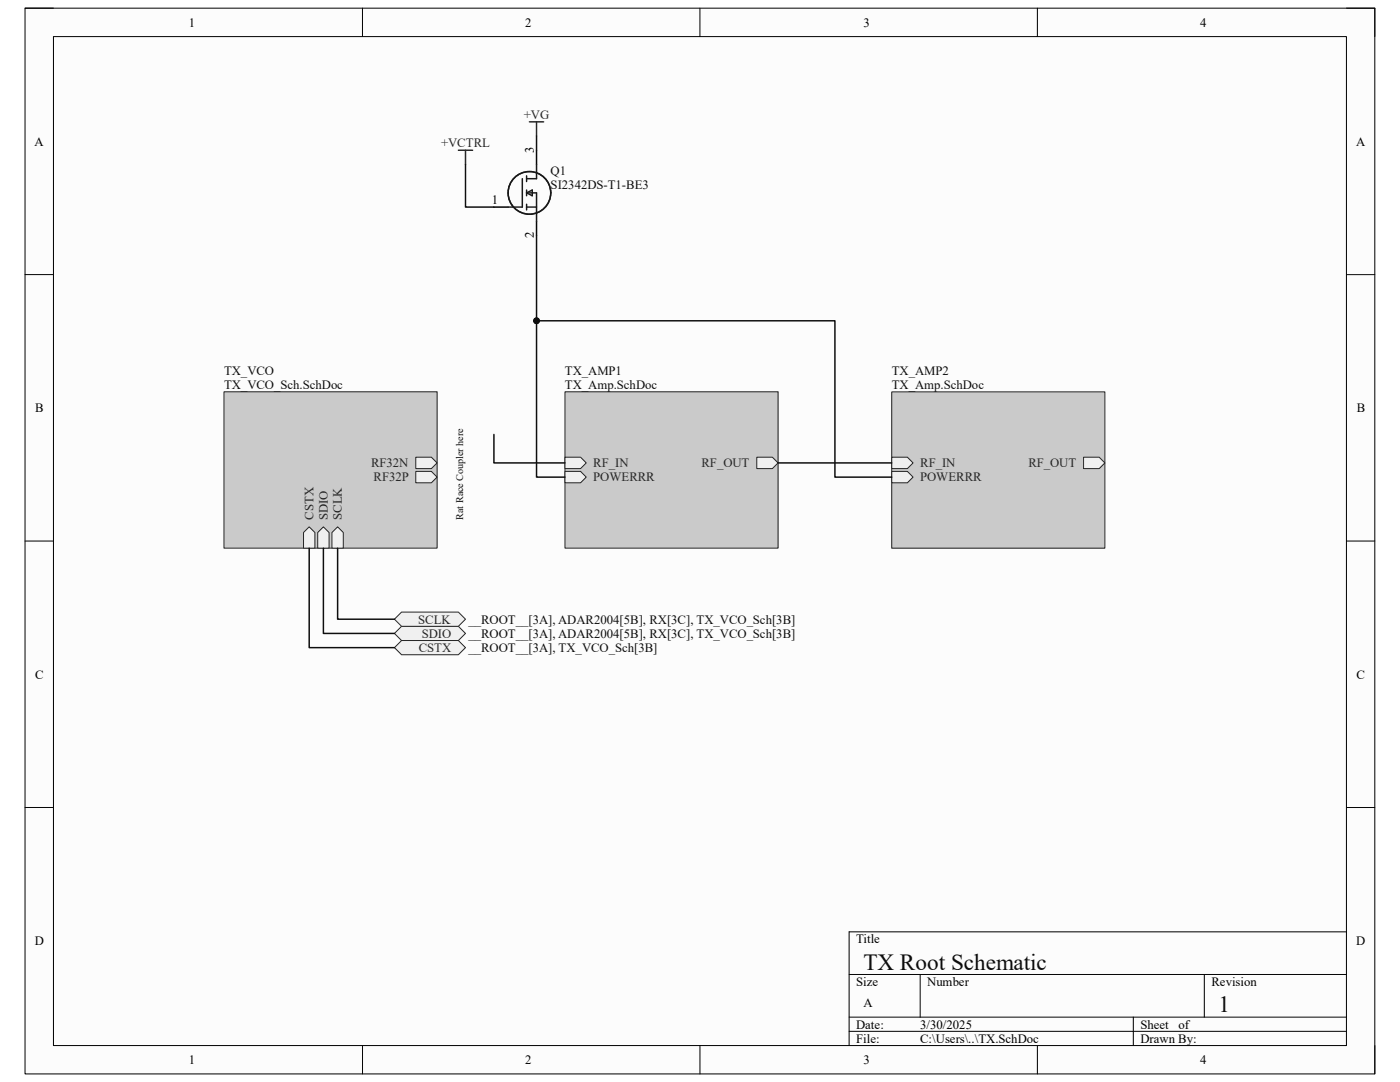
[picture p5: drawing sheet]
<svg xmlns="http://www.w3.org/2000/svg" width="279mm" height="216mm" viewBox="0 0 279 216" stroke-linecap="round" stroke-linejoin="round" font-family="sans-serif">
<path d="M5 1.6h269.4v212.7h-269.4z" fill-rule="evenodd" fill="#fcfcfc"/>
<path d="M5 1.6h269.4v212.7h-269.4z" fill="none" stroke="#000" stroke-width=".2"/>
<path d="M10.7 7.3h258v201.3h-258z" fill-rule="evenodd" fill="#fcfcfc"/>
<g fill="none" stroke="#000" stroke-width=".2">
<path d="M5 1.6h5.7M10.7 7.3h258v201.3h-258zM72.3 1.6v5.7M139.7 1.6v5.7M207 1.6v5.7M268.7 1.6h5.7v5.7M5 54.8h5.7M268.7 54.8h5.7M5 108h5.7M268.7 108h5.7M5 161.1h5.7M268.7 161.1h5.7"/>
<path d="M169.5 194.4h99.2M183.6 194.4v8.6M240.3 194.4v8.6M268.7 185.9h-99.2v22.7M72.3 208.6v5.7M139.7 208.6v5.7M169.5 203h99.2M169.5 205.8h99.2M207 208.6v5.7M226.2 203v5.6M274.4 208.6v5.7"/>
</g>
<path d="M112.7 78.2h42.6v31.2h-42.6z" fill-rule="evenodd" fill="#cacaca"/>
<path d="M112.7 78.2h42.6v31.2h-42.6z" fill="none" stroke="#262626" stroke-width=".2"/>
<path d="M112.7 91.2h3.2l1.1 1.2-1.1 1.1h-3.2z" fill-rule="evenodd" fill="#f0f0f0"/>
<path d="M112.7 91.2h3.2l1.1 1.2-1.1 1.1h-3.2z" fill="none" stroke="#262626" stroke-width=".2"/>
<path d="M151 91.2h3.1l1.2 1.2-1.2 1.1h-3.1z" fill-rule="evenodd" fill="#f0f0f0"/>
<path d="M151 91.2h3.1l1.2 1.2-1.2 1.1h-3.1z" fill="none" stroke="#262626" stroke-width=".2"/>
<path d="M112.7 94.1h3.2l1.1 1.1-1.1 1.1h-3.2z" fill-rule="evenodd" fill="#f0f0f0"/>
<path d="M112.7 94.1h3.2l1.1 1.1-1.1 1.1h-3.2z" fill="none" stroke="#262626" stroke-width=".2"/>
<path d="M178 78.2h42.5v31.2h-42.5z" fill-rule="evenodd" fill="#cacaca"/>
<path d="M178 78.2h42.5v31.2h-42.5z" fill="none" stroke="#262626" stroke-width=".2"/>
<path d="M178 91.2h3.1l1.1 1.2-1.1 1.1h-3.1z" fill-rule="evenodd" fill="#f0f0f0"/>
<path d="M178 91.2h3.1l1.1 1.2-1.1 1.1h-3.1z" fill="none" stroke="#262626" stroke-width=".2"/>
<path d="M216.2 91.2h3.2l1.1 1.2-1.1 1.1h-3.2z" fill-rule="evenodd" fill="#f0f0f0"/>
<path d="M216.2 91.2h3.2l1.1 1.2-1.1 1.1h-3.2z" fill="none" stroke="#262626" stroke-width=".2"/>
<path d="M178 94.1h3.1l1.1 1.1-1.1 1.1h-3.1z" fill-rule="evenodd" fill="#f0f0f0"/>
<path d="M178 94.1h3.1l1.1 1.1-1.1 1.1h-3.1z" fill="none" stroke="#262626" stroke-width=".2"/>
<path d="M44.7 78.2h42.5v31.2h-42.5z" fill-rule="evenodd" fill="#cacaca"/>
<path d="M44.7 78.2h42.5v31.2h-42.5z" fill="none" stroke="#262626" stroke-width=".2"/>
<path d="M60.6 106.3l1.1-1.2 1.1 1.2v3.1h-2.2z" fill-rule="evenodd" fill="#f0f0f0"/>
<path d="M60.6 106.3l1.1-1.2 1.1 1.2v3.1h-2.2z" fill="none" stroke="#262626" stroke-width=".2"/>
<path d="M63.4 106.3l1.1-1.2 1.2 1.2v3.1h-2.3z" fill-rule="evenodd" fill="#f0f0f0"/>
<path d="M63.4 106.3l1.1-1.2 1.2 1.2v3.1h-2.3z" fill="none" stroke="#262626" stroke-width=".2"/>
<path d="M66.2 106.3l1.2-1.2 1.1 1.2v3.1h-2.3z" fill-rule="evenodd" fill="#f0f0f0"/>
<path d="M66.2 106.3l1.2-1.2 1.1 1.2v3.1h-2.3z" fill="none" stroke="#262626" stroke-width=".2"/>
<path d="M83 91.2h3.1l1.1 1.2-1.1 1.1h-3.1z" fill-rule="evenodd" fill="#f0f0f0"/>
<path d="M83 91.2h3.1l1.1 1.2-1.1 1.1h-3.1z" fill="none" stroke="#262626" stroke-width=".2"/>
<path d="M83 94.1h3.1l1.1 1.1-1.1 1.1h-3.1z" fill-rule="evenodd" fill="#f0f0f0"/>
<path d="M83 94.1h3.1l1.1 1.1-1.1 1.1h-3.1z" fill="none" stroke="#262626" stroke-width=".2"/>
<path d="M107.1 30v2.8M98.6 41.3h2.8M107.1 44.2v2.8" fill="none" stroke="#000" stroke-width=".3"/>
<g fill="none" stroke="#1c1c1c" stroke-width=".3">
<path d="M104.2 35.7v5.6h-2.8M105.1 38.5h2v5.7M105.1 35.1v1.1M105.1 37.9v1.2M105.1 38.5l1.1-.6v1.2zM107.1 32.8v2.9h-2M105.1 41.3h2M105.1 40.8v1.1"/>
<circle cx="105.7" cy="38.5" r="4.3"/>
</g>
<path d="M91.5 30h2.8M92.9 30v2.8M105.7 24.3h2.8M107.1 24.3v2.8" fill="none" stroke="#262626" stroke-width=".3"/>
<path d="M78.7 126.4l1.4-1.4h11.4l1.4 1.4-1.4 1.4h-11.4z" fill-rule="evenodd" fill="#f0f0f0"/>
<path d="M78.7 126.4l1.4-1.4h11.4l1.4 1.4-1.4 1.4h-11.4z" fill="none" stroke="#262626" stroke-width=".2"/>
<path d="M78.7 123.6l1.4-1.5h11.4l1.4 1.5-1.4 1.4h-11.4z" fill-rule="evenodd" fill="#f0f0f0"/>
<path d="M78.7 123.6l1.4-1.5h11.4l1.4 1.5-1.4 1.4h-11.4z" fill="none" stroke="#262626" stroke-width=".2"/>
<path d="M78.7 129.2l1.4-1.4h11.4l1.4 1.4-1.4 1.4h-11.4z" fill-rule="evenodd" fill="#f0f0f0"/>
<path d="M78.7 129.2l1.4-1.4h11.4l1.4 1.4-1.4 1.4h-11.4z" fill="none" stroke="#262626" stroke-width=".2"/>
<path d="M92.9 32.8v8.5h5.7M107.1 27.1v2.9M107.1 47v48.2h5.6M155.3 92.4h22.7" fill="none" stroke="#0e0e0e" stroke-width=".3"/>
<circle cx="107.1" cy="64" r=".57" fill="#0e0e0e"/>
<circle cx="107.1" cy="64" r=".57" fill="none" stroke="#0e0e0e" stroke-width=".2"/>
<path d="M107.1 64h59.5v31.2h11.4" fill="none" stroke="#0e0e0e" stroke-width=".3"/>
<circle cx="107.1" cy="64" r=".57" fill="#0e0e0e"/>
<circle cx="107.1" cy="64" r=".57" fill="none" stroke="#0e0e0e" stroke-width=".2"/>
<path d="M98.6 86.7v5.7h14.1M61.7 109.4v19.8h17M64.5 109.4v17h14.2M67.4 109.4v14.2h11.3" fill="none" stroke="#0e0e0e" stroke-width=".3"/>
<g font-size="4.6" fill="#0e0e0e">
<text x="172.3" y="193.5">TX Root Schematic</text>
<text x="243.2" y="202">1</text>
</g>
<g font-size="2.5">
<text x="37.7" y="5.3">1</text>
<text x="104.8" y="5.3">2</text>
<text x="172.3" y="5.3">3</text>
<text x="239.5" y="5.3">4</text>
<text x="6.9" y="29.1">A</text>
<text x="270.6" y="29.1">A</text>
<text x="106.5" y="30.6" transform="rotate(-90 106.5 30.6)">3</text>
<text x="98.2" y="40.8">1</text>
<text x="106.5" y="47.6" transform="rotate(-90 106.5 47.6)">2</text>
<text x="7" y="82.3">B</text>
<text x="270.8" y="82.3">B</text>
<text x="7" y="135.4">C</text>
<text x="270.7" y="135.4">C</text>
<text x="6.9" y="188.6">D</text>
<text x="170.9" y="188.2">Title</text>
<text x="270.7" y="188.6">D</text>
<text x="170.9" y="196.7">Size</text>
<text x="185" y="196.7">Number</text>
<text x="241.8" y="196.7">Revision</text>
<text x="172.3" y="201">A</text>
<text x="170.9" y="205.2">Date:</text>
<text x="170.9" y="208.1">File:</text>
<text x="183.6" y="205.2">3/30/2025</text>
<text x="183.7" y="208.1">C:\Users\..\TX.SchDoc</text>
<text x="227.6" y="205.2">Sheet</text>
<text x="227.6" y="208.1">Drawn By:</text>
<text x="235.2" y="205.2">of</text>
<text x="37.7" y="212.3">1</text>
<text x="104.8" y="212.3">2</text>
<text x="172.3" y="212.3">3</text>
<text x="239.5" y="212.3">4</text>
</g>
<g font-size="2.5" fill="#262626">
<text x="104.5" y="23.7">+VG</text>
<text x="88" y="29.4">+VCTRL</text>
<text x="74" y="93.2">RF32N</text>
<text x="118.4" y="93.2">RF_IN</text>
<text x="140" y="93.2">RF_OUT</text>
<text x="183.6" y="93.2">RF_IN</text>
<text x="205.2" y="93.2">RF_OUT</text>
<text x="74.5" y="96.1">RF32P</text>
<text x="118.4" y="96.1">POWERRR</text>
<text x="183.6" y="96.1">POWERRR</text>
<text x="62.6" y="103.7" transform="rotate(-90 62.6 103.7)">CSTX</text>
<text x="65.4" y="103.7" transform="rotate(-90 65.4 103.7)">SDIO</text>
<text x="68.2" y="103.7" transform="rotate(-90 68.2 103.7)">SCLK</text>
<text x="83.5" y="124.4">SCLK</text>
<text x="83.6" y="130.1">CSTX</text>
<text x="84.2" y="127.3">SDIO</text>
</g>
<g font-size="2.5" fill="#0e0e0e">
<text x="109.9" y="34.8">Q1</text>
<text x="109.9" y="37.7">SI2342DS-T1-BE3</text>
<text x="44.7" y="74.8">TX_VCO</text>
<text x="44.7" y="77.6">TX_VCO_Sch.SchDoc</text>
<text x="112.7" y="74.8">TX_AMP1</text>
<text x="112.7" y="77.6">TX_Amp.SchDoc</text>
<text x="178" y="74.8">TX_AMP2</text>
<text x="178" y="77.6">TX_Amp.SchDoc</text>
<text x="93.5" y="124.4">__ROOT__[3A], ADAR2004[5B], RX[3C], TX_VCO_Sch[3B]</text>
<text x="93.5" y="127.3">__ROOT__[3A], ADAR2004[5B], RX[3C], TX_VCO_Sch[3B]</text>
<text x="93.5" y="130.1">__ROOT__[3A], TX_VCO_Sch[3B]</text>
</g>
<text font-size="2" fill="#0e0e0e" x="92.5" y="103.7" transform="rotate(-90 92.5 103.7)">Rat Race Coupler here</text>
</svg>
